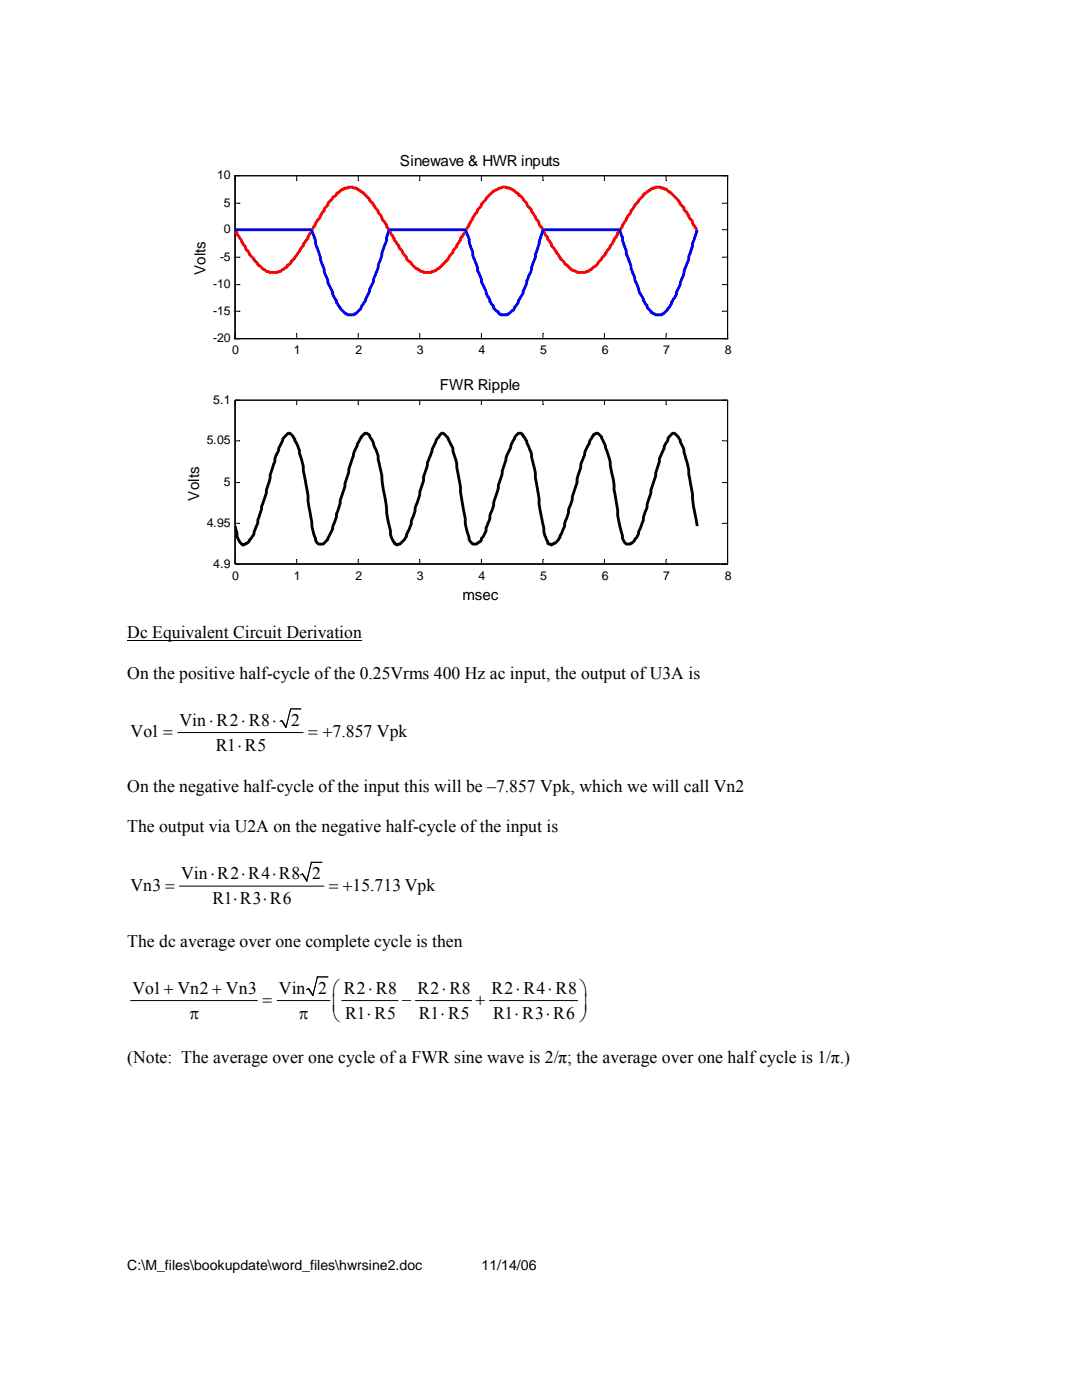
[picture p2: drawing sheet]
<svg xmlns="http://www.w3.org/2000/svg" width="216mm" height="279mm" viewBox="0 0 216 279" stroke-linecap="round" stroke-linejoin="round" font-family="sans-serif">
<path d="M25.4 127.8h46.8M35.5 146.2h25M60.1 141.5h-2.1l-.9 3.7-.9-1.4-.4 .2M35.8 176.8h28.8M64.2 172.1h-2.1l-.9 3.7-.9-1.4-.3 .2M26.1 199.7h25.2M55.3 199.7h10.5M65.4 195h-2.1l-.9 3.7-.8-1.4-.4 .2M68.2 199.7h11.2M82.9 199.7h11.2M97.7 199.7h17.5" fill="none" stroke="#000" stroke-width=".2"/>
<g fill="#000">
<path d="M57.9 141.4h2.2v.2h-2l-1 3.6h-.1l-.9-1.3-.3 .1 .5-.3 .8 1.1z" fill-rule="evenodd"/>
<path d="M62.1 172h2.1v.2h-2l-.9 3.6h-.2l-.8-1.3-.3 .1 .5-.3 .7 1.2z" fill-rule="evenodd"/>
<path d="M63.3 194.9h2.1v.2h-2l-.9 3.6h-.2l-.8-1.3-.3 .1v-.1l.5-.2 .7 1.2z" fill-rule="evenodd"/>
</g>
<g fill="#fff">
<path d="M30.5 27.9h127v95.2h-127z"/>
<path d="M46.9 35.1h98.3v32.5h-98.3z"/>
</g>
<path d="M46.9 35.1h98.3v32.5h-98.3z" fill="none" stroke="#fff" stroke-width=".2"/>
<g fill="none" stroke="#000" stroke-width=".2">
<path d="M46.9 35.1h98.3v32.5h-98.3zM59.2 35.1v.9M71.5 35.1v.9M83.8 35.1v.9M96.1 35.1v.9M108.3 35.1v.9M120.6 35.1v.9M132.9 35.1v.9M46.9 56.8h1M46.9 51.3h1M46.9 45.8h1M46.9 40.6h1"/>
<path d="M144.3 56.8h.9M144.3 51.3h.9M144.3 45.8h.9M144.3 40.6h.9M46.9 62.1h1M59.2 66.6v1M71.5 66.6v1M83.8 66.6v1M96.1 66.6v1M108.3 66.6v1M120.6 66.6v1M132.9 66.6v1"/>
<path d="M144.3 62.1h.9"/>
</g>
<path d="M46.9 45.8l.4 .6v.4l.7 .9 .6 1.2 .4 .3v.4a1.58 1.58 0 0 1 .7 1.2l1 .9v.2l.8 .7v.2l1.6 1.4a5.4 5.4 0 0 0 2.9 0l.4-.4 .7-.4 .2-.4 .4-.2 1.1-1.3v-.2l1-1.1 .3-.8 .4-.3v-.4l1-1.2v-.3l.7-1v-.4l.6-.7 .2-.6 1.7-2.4v-.4l.7-.8v-.3l1-1v-.2l.4-.2 .3-.4v-.1l.4-.2 .6-.6 .7-.4h.6l.2-.2 1.5 .2 .4 .4 .7 .4 1.5 1.5v.2l.8 .7 .4 .8 .6 .6v.3a2.39 2.39 0 0 1 .9 1.5l.8 1v.4l.7 .9v.4l.8 .9v.4l.9 1.2v.3l.6 .6a1.87 1.87 0 0 0 .9 1.3 .99 .99 0 0 0 .8 1l.2 .3 .9 1 .6 .2 .3 .4a4.7 4.7 0 0 0 2.7 0l.9-.6 1.9-1.9 .4-.8 .6-.5 .2-.6 .5-.6v-.3l.8-1v-.4l.7-.9 .2-.6 .6-.7 .2-.6 .9-1.5a24.6 24.6 0 0 1 4-5.1l1.7-.8h.8l.2 .2h.5l.8 .4 .5 .6 .4 .2v.1a1.93 1.93 0 0 1 1.2 1.2 1.58 1.58 0 0 1 .7 1.1l.8 .8v.3l.7 1 1 1.9 .7 .9v.4l.8 .9v.4l.7 1v.4l.6 .5a15.9 15.9 0 0 0 3.6 4.4h.4l.5 .4h1.7l1.2-.6 1.3-1.2v-.1l1.5-1.7 .4-.8 .4-.4 .2-.5 .7-1v-.4l.8-.9v-.4l.7-.9 1-1.9 .7-1 .2-.5 .8-1v-.2l1.7-1.9 .1-.3h.2l1.2-1 .7-.2 .2-.2h1l.7 .4h.4l2.5 2.3 .3 .7a1.36 1.36 0 0 1 .8 1.2l.9 1.1 .2 .6 .4 .3 .4 1 .7 .9" fill="none" stroke="#f00" stroke-width=".57"/>
<path d="M46.9 45.8h15.1l.2 .2 .8 2.1a9.3 9.3 0 0 0 .9 3.2v.4l1.5 4.3v.4l1 1.9v.4l.7 1.3v.4l.8 .9v.2l.7 .8a1.87 1.87 0 0 0 2.7 0l.8-.8 .1-.5 .6-.8 .9-2.1v-.4l.8-1.5v-.3l1-2.5 .7-2.8 1-2.7v-.6l.5-1.5h15.1l.8 1.9v.6l.7 2.1v.5l1 2.5v.6l.8 1.7v.5l.9 1.9v.4l.7 1.3v.4l.8 1v.3l.6 .6h.2l.3 .6 .4 .1h1.2l.3-.1 .8-.8h.2l.2-.6 .7-.9v-.4l1-1.5v-.4l.7-1.7v-.4l.8-1.6 .2-1 .7-2.1v-.5l.8-2.1a7.2 7.2 0 0 1 .9-2.9h15.1l1.4 4.2v.6l.9 2.4v.6l1.7 4.8 .8 1.2v.4l.7 1v.3l1 1.2 .7 .3h1.2a4.6 4.6 0 0 0 1.8-2l.2-.2v-.4l1-1.5v-.4a4.9 4.9 0 0 0 .9-2.4l1.5-4.2v-.6l.8-2v-.6l.9-2.7" fill="none" stroke="#00f" stroke-width=".57"/>
<path d="M46.9 79.9h98.3v32.7h-98.3z" fill="#fff"/>
<path d="M46.9 79.9h98.3v32.7h-98.3z" fill="none" stroke="#fff" stroke-width=".2"/>
<g fill="none" stroke="#000" stroke-width=".2">
<path d="M46.9 79.9h98.3v32.7h-98.3zM59.2 79.9v.9M71.5 79.9v.9M83.8 79.9v.9M96.1 79.9v.9M108.3 79.9v.9M120.6 79.9v.9M132.9 79.9v.9M46.9 96.3h1M46.9 88h1M144.3 96.3h.9M144.3 88h.9"/>
<path d="M46.9 104.4h1M59.2 111.6v1M71.5 111.6v1M83.8 111.6v1M96.1 111.6v1M108.3 111.6v1M120.6 111.6v1M132.9 111.6v1M144.3 104.4h.9"/>
</g>
<path d="M46.9 105l.4 1.3a3.1 3.1 0 0 0 1.1 2.5l1-.4 1.3-1.9v-.4l.8-1.9v-.5l.7-2.1v-.6l.9-2.6v-.6l.6-1.7 .2-1.3 .9-2.7v-.5l.8-1.7v-.4l.8-1.5a1.58 1.58 0 0 1 .7-1.2l.4-.3h.4l.5 .5 .4 .6v.4l1 1.9v.5l.7 2.7v.8l1 5.1v1.1l.7 4.1a9.6 9.6 0 0 0 1.2 4.3l1.1 .1 .9-1 1-2v-.4l.7-2.1v-.6l.8-2v-.6l.9-2.9v-.5l.8-2.3v-.5l.9-2.7 .2-.9 .6-1.2v-.3l.8-1.4 .7-.7h.4l.5 .3 .8 1.6 1 2.6v.8l.7 3.2 .1 1.6 .8 4.1 .1 1.6 .7 3.6a4.3 4.3 0 0 0 .9 2.7l.4 .2 .2-.2h.4l1-1 .3-.5v-.4a6.5 6.5 0 0 0 1-2.6l1.7-5.3v-.6l.7-2.3v-.7l.8-2.3v-.6l.9-2.2v-.4l1-2.1 1-1.1 .4 .1 .8 .8v.2a4.9 4.9 0 0 1 1 2.5 8.3 8.3 0 0 1 .7 3.2l1.7 10.2a15.3 15.3 0 0 0 1 4.5l.5 .6h.8l1-.8v-.4l.3-.3 .6-1.2v-.5l.6-1.3 .1-1.2 .8-2.1v-.5l.9-2.9v-.5l.8-2.3v-.6l.8-2.6 .9-2.1 .2-.7 .7-1.6 .6-.5h.6l1.1 1.5v.4l1 2.2v.6a14.5 14.5 0 0 1 .7 4.2l.8 4.1a23.5 23.5 0 0 0 .9 5.9 4.1 4.1 0 0 0 .8 2.6v.4l.2 .2h.4l.1 .2 .4-.2a2.22 2.22 0 0 0 1.3-1.7l1-1.9v-.6l.7-2.1v-.5l.8-2.1v-.6l.9-2.8v-.8l.8-2.2v-.6l.7-1.9a3.8 3.8 0 0 1 1-2.2v-.4l.7-1.4 .6-.3h.4l.8 .7 .7 1.7v.4a14.6 14.6 0 0 1 1.2 4.9l.5 2v1.4l.8 4.2v1.1l.9 4v.5l.4 .8 .4 .4h.7l.4-.2 .6-.6v-.2a1.78 1.78 0 0 0 .7-1.5l1-2.2v-.6l.7-2.1v-.6l.8-2.2v-.6l.9-2.8v-.6l.8-2.3v-.5l.9-2.1v-.4l.8-1.3v-.4l.9-.9h.4l1.1 1.3v.4l.8 1.7 .9 4v.7l.8 4.2 .2 2.2 .7 4" fill="none" stroke="#000" stroke-width=".57"/>
<g font-size="3.5">
<text x="25.4" y="127.3">Dc Equivalent Circuit Derivation</text>
<text x="25.4" y="135.5">On the positive half-cycle of the 0.25Vrms 400 Hz ac input, the output of U3A is</text>
<text x="26.1" y="147.1">Vo1 =</text>
<text x="35.8" y="144.8">Vin R2 R8⋅</text>
<text x="41.7" y="144.8">⋅</text>
<text x="43.1" y="149.8">R1 R5</text>
<text x="47.4" y="149.8">⋅</text>
<text x="48.1" y="144.8">⋅</text>
<text x="58.1" y="144.8">2</text>
<text x="61.5" y="147.1">= +7.857 Vpk</text>
<text x="25.4" y="158">On the negative half-cycle of the input this will be –7.857 Vpk, which we will call Vn2</text>
<text x="25.4" y="166.1">The output via U2A on the negative half-cycle of the input is</text>
<text x="26.1" y="177.7">Vn3 =</text>
<text x="36.1" y="175.5">Vin R2 R4 R8 2</text>
<text x="42" y="175.5">⋅</text>
<text x="48.2" y="175.5">⋅</text>
<text x="54.3" y="175.5">⋅</text>
<text x="65.6" y="177.7">= +15.713 Vpk</text>
<text x="42.4" y="180.5">R1 R3 R6</text>
<text x="46.5" y="180.5">⋅</text>
<text x="52.5" y="180.5">⋅</text>
<text x="25.4" y="189">The dc average over one complete cycle is then</text>
<text x="26.4" y="198.4">Vo1+ Vn2 + Vn3</text>
<text x="37.8" y="203.3">π</text>
<text x="52.4" y="200.6">=</text>
<text x="55.6" y="198.4">Vin</text>
<text x="59.6" y="203.3">π</text>
<text x="63.5" y="198.4">2 ⎛ R2 R8</text>
<text x="66.3" y="201.6">⎜</text>
<text x="66.3" y="203.8">⎝ R1 R5</text>
<text x="73.2" y="203.3">⋅</text>
<text x="73.5" y="198.4">⋅</text>
<text x="80.2" y="200.6">−</text>
<text x="83.3" y="198.4">R2 R8</text>
<text x="83.6" y="203.3">R1 R5</text>
<text x="87.9" y="203.3">⋅</text>
<text x="88.2" y="198.4">⋅</text>
<text x="94.9" y="200.6">+</text>
<text x="98" y="198.4">R2 R4 R8 ⎞</text>
<text x="98.4" y="203.3">R1 R3 R6 ⎠</text>
<text x="102.7" y="203.3">⋅</text>
<text x="102.9" y="198.4">⋅</text>
<text x="108.9" y="203.3">⋅</text>
<text x="109.3" y="198.4">⋅</text>
<text x="115.8" y="201.6">⎟</text>
<text x="25.4" y="212.2">(Note: The average over one cycle of a FWR sine wave is 2/π; the average over one half cycle is 1/π.)</text>
</g>
<g font-size="3">
<text x="79.8" y="33.1">Sinewave &amp; HWR inputs</text>
<text x="41" y="54.9" transform="rotate(-90 41 54.9)">Volts</text>
<text x="87.7" y="77.9">FWR Ripple</text>
<text x="39.7" y="99.9" transform="rotate(-90 39.7 99.9)">Volts</text>
<text x="92.3" y="119.8">msec</text>
</g>
<g font-size="2.8">
<text x="25.4" y="253.4">C:\M_files\bookupdate\word_files\hwrsine2.doc</text>
<text x="96.1" y="253.4">11/14/06</text>
</g>
<g font-size="2.5">
<text x="43.3" y="35.8">10</text>
<text x="44.7" y="41.3">5</text>
<text x="44.7" y="46.5">0</text>
<text x="43.9" y="52">-5</text>
<text x="42.6" y="57.5">-10</text>
<text x="42.6" y="62.8">-15</text>
<text x="42.6" y="68.3">-20</text>
<text x="46.4" y="70.7">0</text>
<text x="58.6" y="70.7">1</text>
<text x="70.9" y="70.7">2</text>
<text x="83.2" y="70.7">3</text>
<text x="95.5" y="70.7">4</text>
<text x="107.8" y="70.7">5</text>
<text x="120.1" y="70.7">6</text>
<text x="132.4" y="70.7">7</text>
<text x="144.6" y="70.7">8</text>
<text x="42.6" y="80.6">5.1</text>
<text x="41.3" y="88.7">5.05</text>
<text x="44.7" y="97">5</text>
<text x="41.3" y="105.1">4.95</text>
<text x="42.6" y="113.3">4.9</text>
<text x="46.4" y="115.7">0</text>
<text x="58.6" y="115.7">1</text>
<text x="70.9" y="115.7">2</text>
<text x="83.2" y="115.7">3</text>
<text x="95.5" y="115.7">4</text>
<text x="107.8" y="115.7">5</text>
<text x="120.1" y="115.7">6</text>
<text x="132.4" y="115.7">7</text>
<text x="144.6" y="115.7">8</text>
</g>
</svg>
